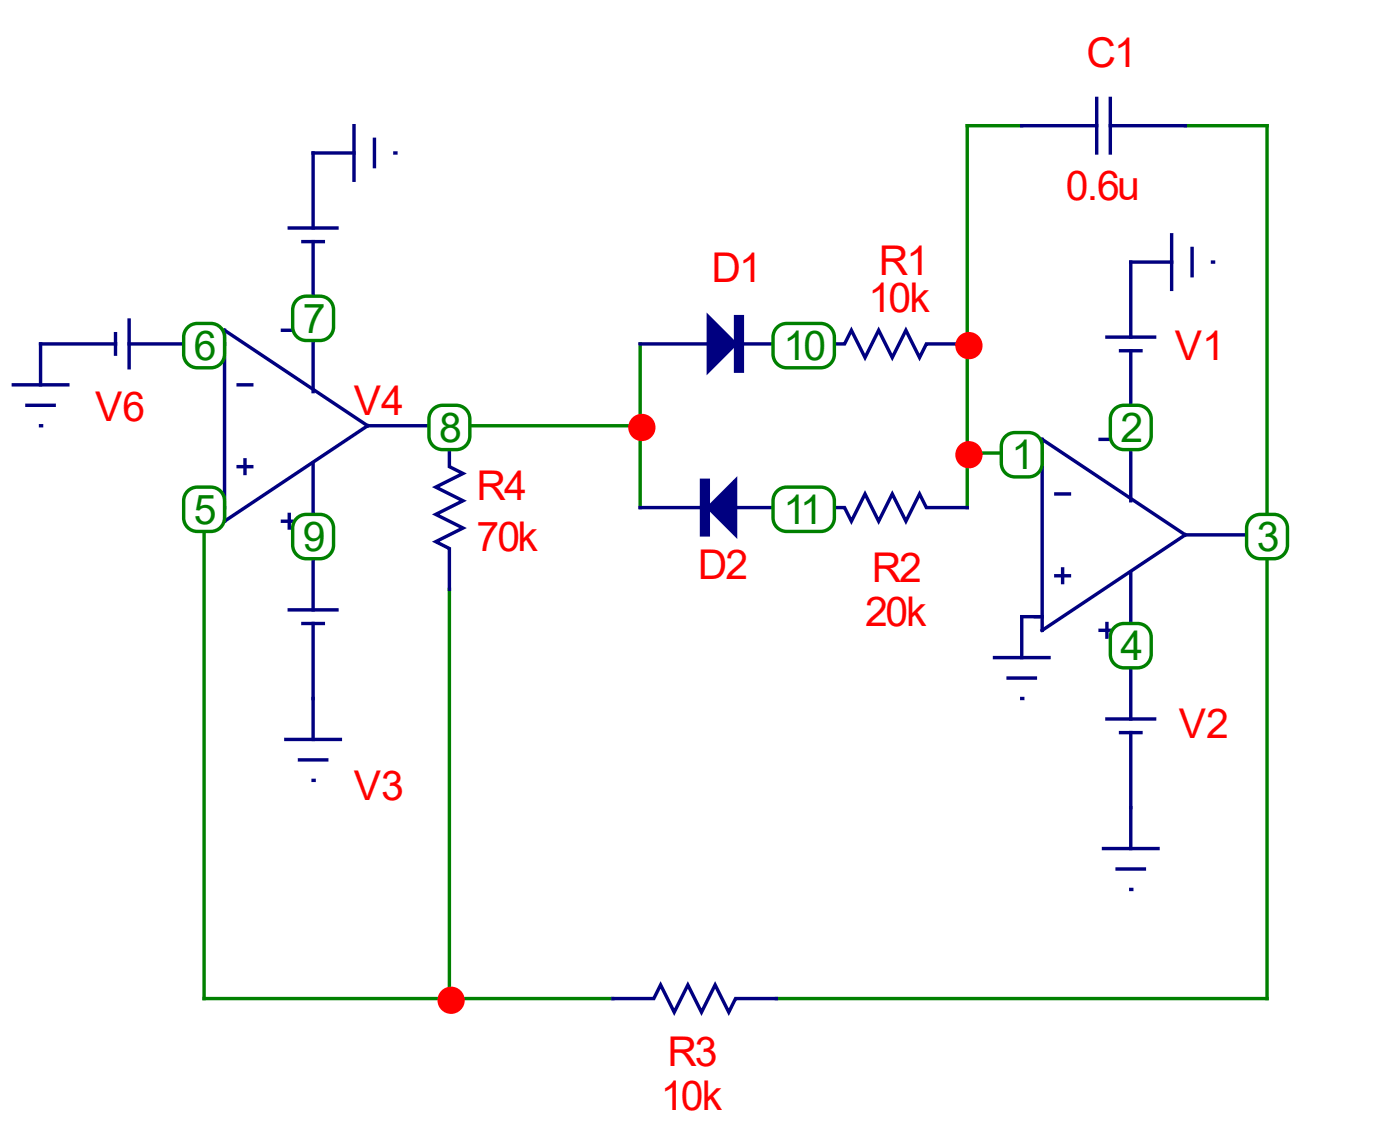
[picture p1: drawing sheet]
<svg xmlns="http://www.w3.org/2000/svg" width="109mm" height="88mm" viewBox="0 0 109 88" stroke-linecap="round" stroke-linejoin="round" font-family="sans-serif">
<path d="M79.4 9.8h-4.3v29.6M92.1 9.8h6.3v67.7h-38.1M15.9 39.4v38.1h31.7M34.9 33h14.8M49.7 26.7v12.7M75.1 35.2h4.3M34.9 45.7v31.8" fill="none" stroke="#008000" stroke-width=".26"/>
<g fill="none" stroke="#000080" stroke-width=".26">
<path d="M22.5 17.7h3.7M23.5 18.8h1.6M24.3 18.8v11.6M27.5 11.9h-3.2v5.8M27.5 9.8v4.2M29.1 10.8v2.1M30.7 11.9h.1M79.4 9.8h5.8M85.2 7.6v4.3M86.2 9.8h5.9M86.2 7.6v4.3M91 18.2v4.3"/>
<path d="M92.6 19.3v2.1M1 29.9h4.3M2.1 31.5h2.1M3.2 33h.1M9 26.7h-5.8v3.2M9 25.9v1.6M10 26.7h7.4M10 24.8v3.7M15.9 39.4h1.5M17.4 25.6l11.2 7.4-11.2 7.4zM18.5 36.2h1.1M18.5 29.9h1.1"/>
<path d="M19 35.7v1M21.9 25.6h1.1M22.5 39.9v1.1M24.3 35.9v11.4M28.6 33h6.3v3.2l1.1 .5-2.2 1.1 2.2 1.1-2.2 1 2.2 1.1-2.2 1 1.1 .6v3.1M49.7 26.7h5.3M49.7 39.4h5.3M57.1 26.7h8.5l.5-1.1 1.1 2.1 1-2.1 1.1 2.1 1.1-2.1 1 2.1 .5-1h3.2M57.1 39.4h8.5l.5 1 1.1-2.1 1 2.1 1.1-2.1 1.1 2.1 1-2.1 .5 1.1h3.2M79.4 35.2h1.5M80.9 34.1l11.2 7.4-11.2 7.4zM82 38.3h1.1"/>
<path d="M85.4 34.1h1.1M86 26.2h3.7M87 27.2h1.6M87.8 27.2v11.7M91 20.3h-3.2v5.9M94.2 20.3h.1M21.9 40.4h1.1M22.2 57.4h4.2M22.5 47.3h3.7M23.3 59h2.1M23.5 48.4h1.6M24.3 48.4v9"/>
<path d="M77.2 51h4.3M78.3 52.6h2.1M79.4 54.2h.1M80.9 47.9h-1.5v3.1M82 44.7h1.1M82.5 44.2v1M85.4 48.9h1.1M86 48.4v1M86 55.8h3.7M87 56.9h1.6M87.8 44.4v11.4M87.8 56.9v8.9"/>
<path d="M92.1 41.5h6.3M24.3 60.6h.1M47.6 77.5h3.2l.5-1.1 1.1 2.1 1-2.1 1.1 2.1 1-2.1 1.1 2.1 .5-1h3.2M85.7 65.8h4.2M86.8 67.4h2.1M87.8 69h.1"/>
</g>
<g fill="#000080" stroke="#000080" stroke-width=".26">
<path d="M55 24.6l2.1 2.1-2.1 2.1z"/>
<path d="M57.1 37.3v4.2l-2.1-2.1z"/>
<path d="M57.1 24.6h.6v4.2h-.6z" fill-rule="evenodd"/>
<path d="M54.5 37.3h.5v4.2h-.5z" fill-rule="evenodd"/>
</g>
<g fill="#f00" stroke="#f00" stroke-width=".26">
<circle cx="75.2" cy="26.8" r=".93"/>
<circle cx="49.8" cy="33.2" r=".93"/>
<circle cx="75.2" cy="35.3" r=".93"/>
<circle cx="35" cy="77.6" r=".93"/>
</g>
<g fill="#fff" stroke="#008000" stroke-width=".26">
<path d="M78.2 33.8a2.28 2.28 0 0 1 2.5 .2 3.3 3.3 0 0 1 .2 2.3 1.06 1.06 0 0 1-1 .7h-1.1a1.06 1.06 0 0 1-1-1.1v-1.6z" fill-rule="evenodd"/>
<path d="M86.7 31.7a2.28 2.28 0 0 1 2.5 .2 3.3 3.3 0 0 1 .2 2.3 1.06 1.06 0 0 1-1.1 .7h-1a1.06 1.06 0 0 1-1.1-1.1l.1-1.6z" fill-rule="evenodd"/>
<path d="M97.2 40.1a2.28 2.28 0 0 1 2.6 .3 3.3 3.3 0 0 1 .1 2.2 1.06 1.06 0 0 1-1 .8h-1a1.06 1.06 0 0 1-1.1-1.1l.1-1.7z" fill-rule="evenodd"/>
<path d="M86.7 48.6a2.28 2.28 0 0 1 2.5 .2 3.3 3.3 0 0 1 .2 2.3 1.06 1.06 0 0 1-1.1 .7h-1a1.06 1.06 0 0 1-1.1-1l.1-1.7z" fill-rule="evenodd"/>
<path d="M14.7 38a2.28 2.28 0 0 1 2.5 .2 3.3 3.3 0 0 1 .2 2.3 1.06 1.06 0 0 1-1 .7h-1.1a1.06 1.06 0 0 1-1-1v-1.7z" fill-rule="evenodd"/>
<path d="M14.7 25.3a2.28 2.28 0 0 1 2.5 .2 3.3 3.3 0 0 1 .2 2.3 1.06 1.06 0 0 1-1 .7h-1.1a1.06 1.06 0 0 1-1-1v-1.7z" fill-rule="evenodd"/>
<path d="M23.2 23.2a2.28 2.28 0 0 1 2.5 .2 3.3 3.3 0 0 1 .2 2.3 1.06 1.06 0 0 1-1.1 .7h-1a1.06 1.06 0 0 1-1.1-1l.1-1.7z" fill-rule="evenodd"/>
<path d="M33.7 31.7a2.28 2.28 0 0 1 2.6 .2 3.3 3.3 0 0 1 .1 2.3 1.06 1.06 0 0 1-1 .7h-1a1.06 1.06 0 0 1-1.1-1.1l.1-1.6z" fill-rule="evenodd"/>
<path d="M23.2 40.1a2.28 2.28 0 0 1 2.5 .3 3.3 3.3 0 0 1 .2 2.2 1.06 1.06 0 0 1-1.1 .8h-1a1.06 1.06 0 0 1-1.1-1.1l.1-1.7z" fill-rule="evenodd"/>
<path d="M60.5 25.3l.6-.2h2.6a1.06 1.06 0 0 1 1.1 1.1v1.3a1.06 1.06 0 0 1-1.1 1h-2.6a1.06 1.06 0 0 1-1.1-1l.1-1.7z" fill-rule="evenodd"/>
<path d="M60.5 38l.6-.2h2.6a1.06 1.06 0 0 1 1.1 1.1v1.3a1.06 1.06 0 0 1-1.1 1h-2.6a1.06 1.06 0 0 1-1.1-1l.1-1.7z" fill-rule="evenodd"/>
</g>
<g font-size="3.2" fill="#f00">
<text x="84.4" y="5.2">C1</text>
<text x="82.8" y="15.5">0.6u</text>
<text x="55.3" y="21.9">D1</text>
<text x="68.3" y="21.3">R1</text>
<text x="67.5" y="24.2">10k</text>
<text x="91.2" y="28">V1</text>
<text x="7.4" y="32.7">V6</text>
<text x="27.5" y="32.2">V4</text>
<text x="37" y="38.8">R4</text>
<text x="37" y="42.8">70k</text>
<text x="54.2" y="44.9">D2</text>
<text x="67.7" y="45.1">R2</text>
<text x="67.2" y="48.6">20k</text>
<text x="91.5" y="57.3">V2</text>
<text x="27.5" y="62.1">V3</text>
<text x="51.8" y="82.7">R3</text>
<text x="51.3" y="86.2">10k</text>
</g>
<g font-size="3.2" fill="#008000">
<text x="15" y="28">6</text>
<text x="23.5" y="25.8">7</text>
<text x="60.9" y="28">10</text>
<text x="34.1" y="34.3">8</text>
<text x="87" y="34.3">2</text>
<text x="15" y="40.7">5</text>
<text x="60.9" y="40.7">11</text>
<text x="78.5" y="36.4">1</text>
<text x="23.5" y="42.8">9</text>
<text x="97.6" y="42.8">3</text>
<text x="87" y="51.2">4</text>
</g>
</svg>
